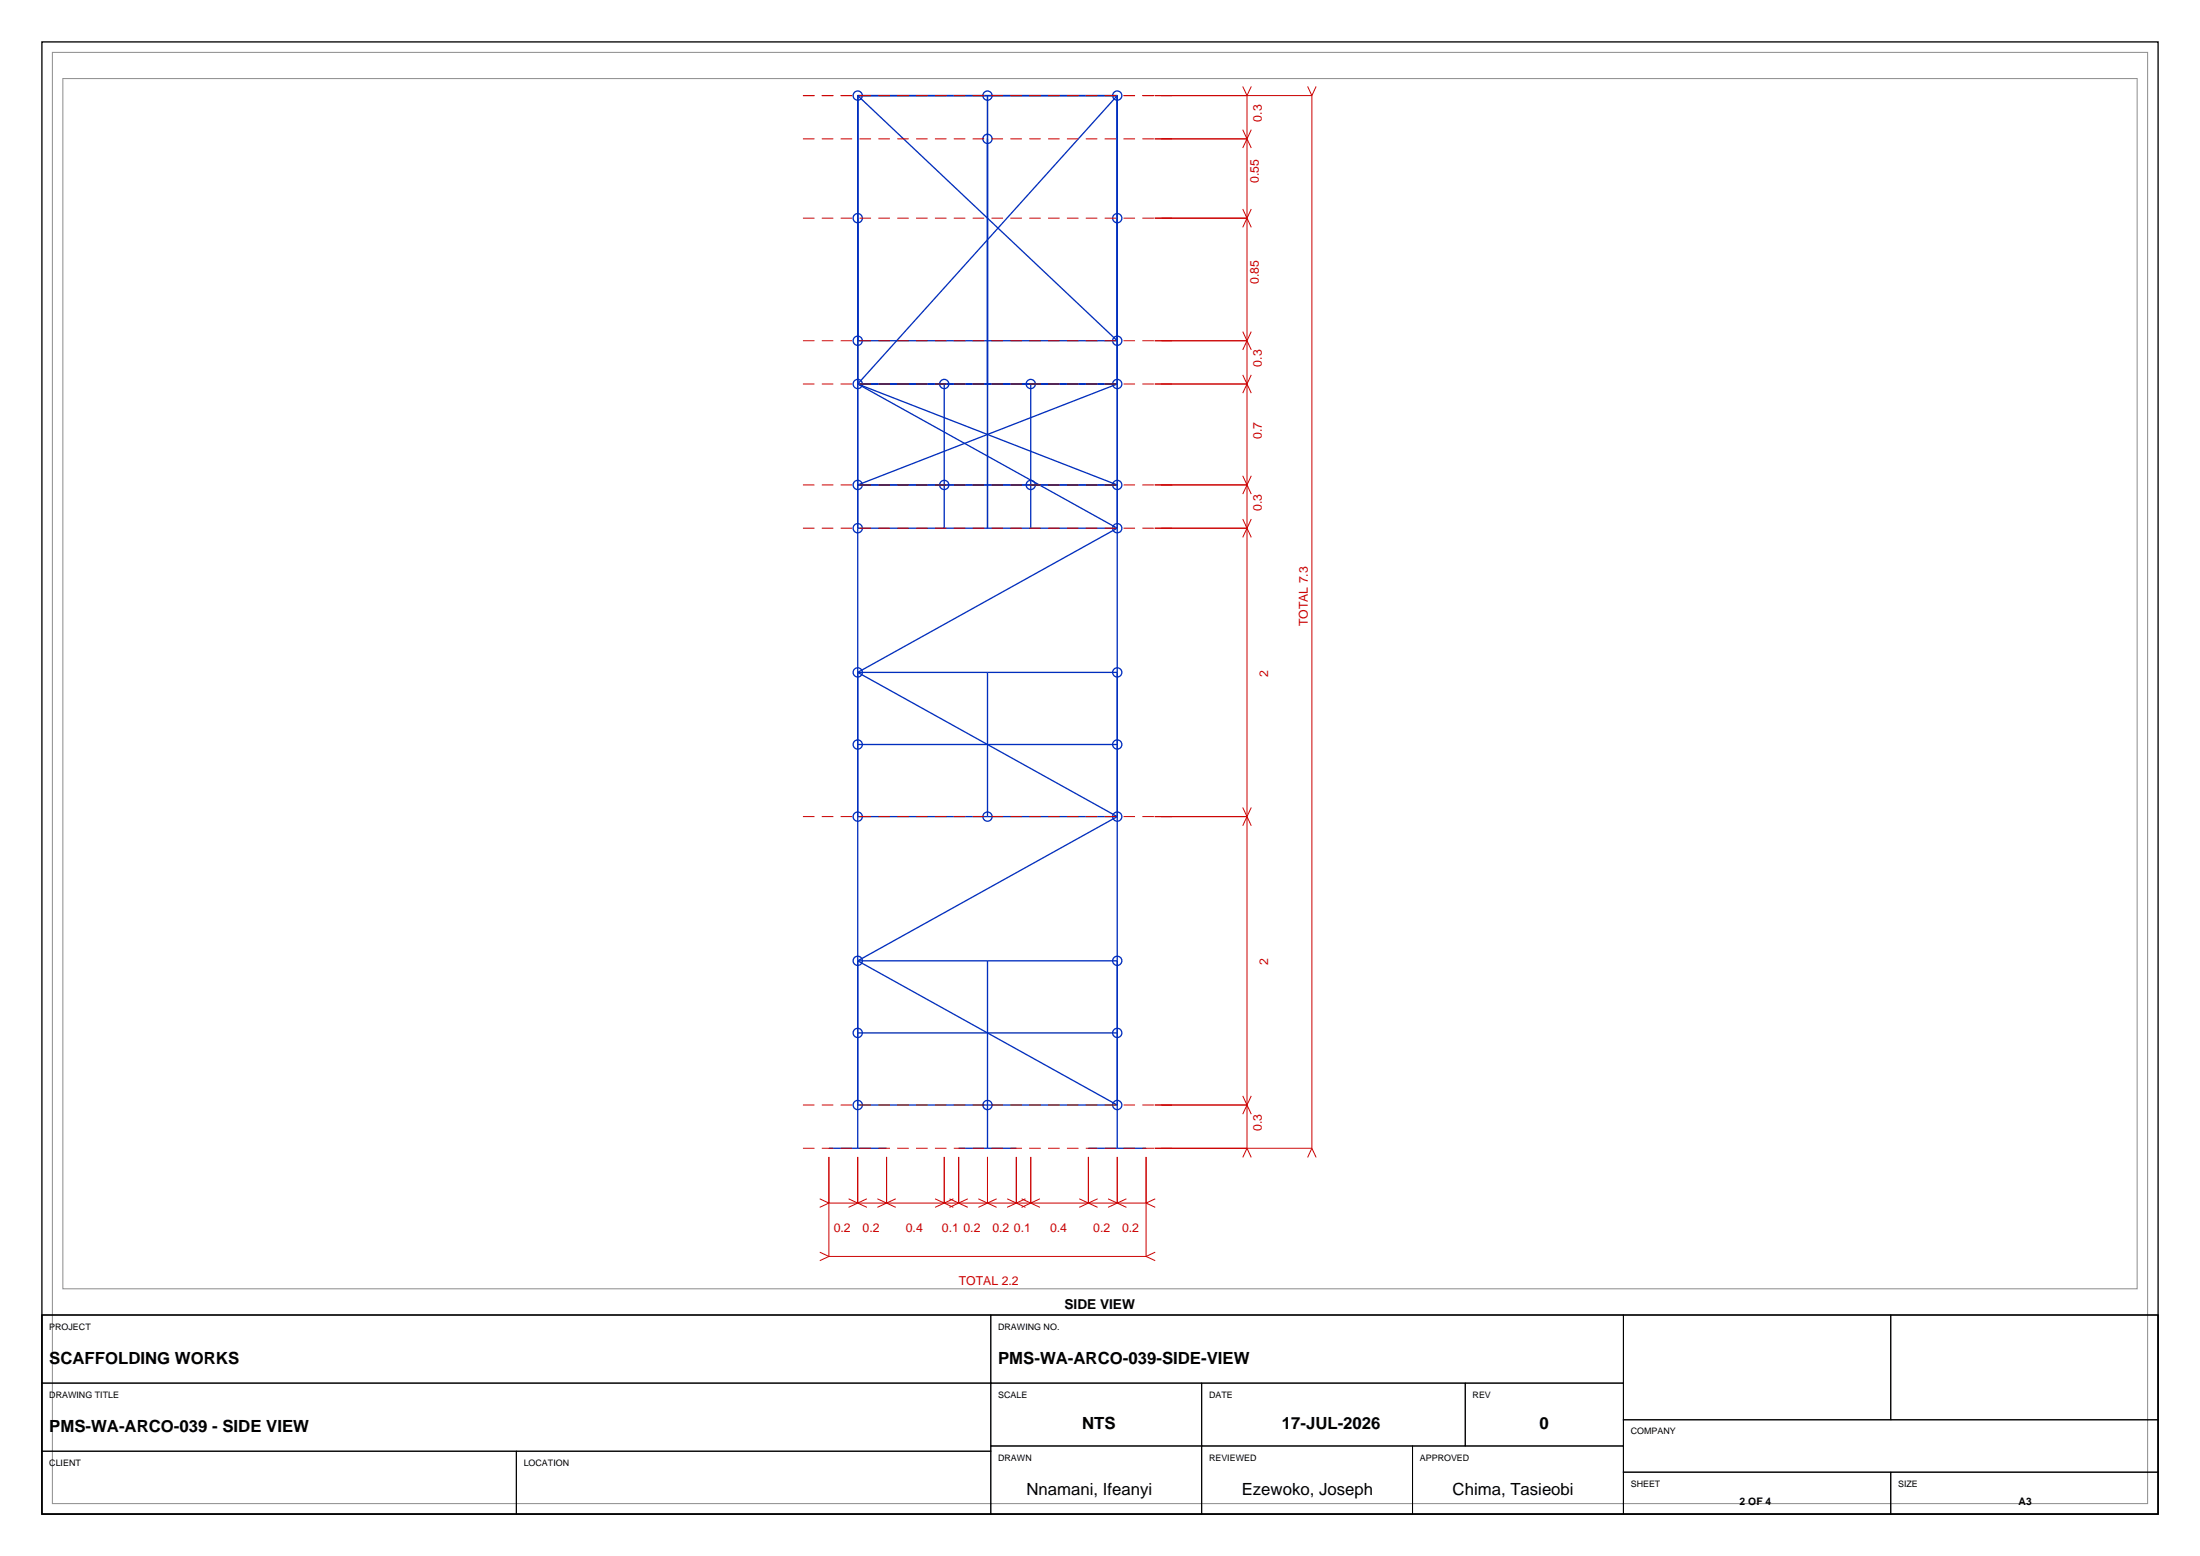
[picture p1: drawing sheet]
<svg xmlns="http://www.w3.org/2000/svg" width="420mm" height="297mm" viewBox="0 0 420 297" stroke-linecap="round" stroke-linejoin="round" font-family="sans-serif">
<path d="M8 8h404v281h-404zM8 251h404v38h-404z" fill="none" stroke="#000" stroke-width=".25"/>
<path d="M10 10h400v277h-400zM12 15h396v231h-396z" fill="none" stroke="#8c8c8c" stroke-width=".19"/>
<g fill="none" stroke="#002ebf" stroke-width=".25">
<path d="M163.7 18.2v201M163.7 18.2h49.6M163.7 18.2l49.6 46.8h-49.6M188.5 18.2v82.6M213.3 18.2v201M213.3 18.2l-49.6 55.1M163.7 73.3h49.6l-49.6 19.3h49.6zM163.7 73.3l49.6 27.5M180.3 73.3v27.5M196.8 73.3v27.5M163.7 100.8h49.6M213.3 100.8l-49.6 27.5"/>
<path d="M163.7 128.3h49.6M163.7 128.3l49.6 27.6M188.5 128.3v27.6M163.7 155.9h49.6M163.7 142.1h49.6M213.3 155.9l-49.6 27.5M163.7 183.4l49.6 27.5h-49.6M163.7 197.2h49.6M163.7 183.4h49.6M188.5 183.4v35.8M158.2 219.2h11.1M183 219.2h11"/>
<path d="M207.8 219.2h11"/>
<circle cx="163.7" cy="18.2" r=".88"/>
<circle cx="188.5" cy="18.2" r=".88"/>
<circle cx="213.3" cy="18.2" r=".88"/>
<circle cx="188.5" cy="26.5" r=".88"/>
<circle cx="163.7" cy="41.6" r=".88"/>
<circle cx="213.3" cy="41.6" r=".88"/>
<circle cx="163.7" cy="73.3" r=".88"/>
<circle cx="163.7" cy="65" r=".88"/>
<circle cx="180.3" cy="73.3" r=".88"/>
<circle cx="196.8" cy="73.3" r=".88"/>
<circle cx="213.3" cy="73.3" r=".88"/>
<circle cx="213.3" cy="65" r=".88"/>
<circle cx="163.7" cy="92.6" r=".88"/>
<circle cx="180.3" cy="92.6" r=".88"/>
<circle cx="196.8" cy="92.6" r=".88"/>
<circle cx="213.3" cy="92.6" r=".88"/>
<circle cx="163.7" cy="100.8" r=".88"/>
<circle cx="213.3" cy="100.8" r=".88"/>
<circle cx="163.7" cy="128.3" r=".88"/>
<circle cx="213.3" cy="128.3" r=".88"/>
<circle cx="163.7" cy="142.1" r=".88"/>
<circle cx="163.7" cy="155.9" r=".88"/>
<circle cx="188.5" cy="155.9" r=".88"/>
<circle cx="213.3" cy="142.1" r=".88"/>
<circle cx="213.3" cy="155.9" r=".88"/>
<circle cx="163.7" cy="197.2" r=".88"/>
<circle cx="163.7" cy="183.4" r=".88"/>
<circle cx="213.3" cy="197.2" r=".88"/>
<circle cx="213.3" cy="183.4" r=".88"/>
<circle cx="163.7" cy="210.9" r=".88"/>
<circle cx="188.5" cy="210.9" r=".88"/>
<circle cx="213.3" cy="210.9" r=".88"/>
</g>
<path d="M153.3 18.2h70.5M153.3 26.5h70.5M153.3 41.6h70.5M153.3 73.3h70.5M153.3 65h70.5M153.3 92.6h70.5M153.3 100.8h70.5M153.3 155.9h70.5M153.3 219.2h70.5M153.3 210.9h70.5" fill="none" stroke="#c00" stroke-width=".19" stroke-dasharray="2.2 1.4" stroke-linecap="butt"/>
<g fill="none" stroke="#c00" stroke-width=".19">
<path d="M220.4 18.2h30.1M237.3 16.5l.8 1.7M238.1 18.2v201M238.9 16.5l-.8 1.7M249.6 16.5l.9 1.7M250.5 18.2v201M251.3 16.5l-.8 1.7M220.4 26.5h17.7M237.3 39.9l1.6 3.5M237.3 24.8l1.6 3.4M238.9 39.9l-1.6 3.5M238.9 24.8l-1.6 3.4"/>
<path d="M220.4 41.6h17.7M220.4 73.3h17.7M220.4 65h17.7M237.3 71.5l1.6 3.5M237.3 63.3l1.6 3.5M238.9 71.5l-1.6 3.5M238.9 63.3l-1.6 3.5M220.4 92.6h17.7M237.3 99.1l1.6 3.5M237.3 90.8l1.6 3.5M238.9 99.1l-1.6 3.5M238.9 90.8l-1.6 3.5"/>
<path d="M220.4 100.8h17.7M220.4 155.9h17.7M237.3 154.1l1.6 3.5M238.9 154.1l-1.6 3.5M220.4 219.2h30.1M220.4 210.9h17.7M237.3 209.2l1.6 3.5M238.1 219.2l-.8 1.7M238.1 219.2l.8 1.7M238.9 209.2l-1.6 3.5M250.5 219.2l-.9 1.7M250.5 219.2l.8 1.7"/>
<path d="M156.5 228.8l1.7 .8M156.5 239l1.7 .8M158.2 220.8v19M158.2 229.6h60.6M158.2 229.6l-1.7 .9M158.2 239.8h60.6M158.2 239.8l-1.7 .8M162 228.8l3.5 1.7M163.7 220.8v8.8M165.5 228.8l-3.5 1.7M167.5 228.8l3.5 1.7M169.3 220.8v8.8"/>
<path d="M171 228.8l-3.5 1.7M178.5 228.8l3.5 1.7M180.3 220.8v8.8M181.3 228.8l3.5 1.7M182 228.8l-3.5 1.7M183 220.8v8.8M184.8 228.8l-3.5 1.7M186.8 228.8l3.5 1.7M188.5 220.8v8.8M190.3 228.8l-3.5 1.7M192.3 228.8l3.5 1.7M194 220.8v8.8"/>
<path d="M195 228.8l3.5 1.7M195.8 228.8l-3.5 1.7M196.8 220.8v8.8M198.5 228.8l-3.5 1.7M206 228.8l3.5 1.7M207.8 220.8v8.8M209.5 228.8l-3.5 1.7M211.5 228.8l3.5 1.7M213.3 220.8v8.8M215 228.8l-3.5 1.7M218.8 220.8v19M218.8 229.6l1.7 .9"/>
<path d="M218.8 239.8l1.7 .8M220.5 228.8l-1.7 .8M220.5 239l-1.7 .8"/>
</g>
<g fill="none" stroke="#000" stroke-width=".19">
<path d="M8 251h181.2v13h-181.2zM189.2 251h120.7v13h-120.7zM309.9 251h51.1v20h-51.1zM361 251h51v20h-51zM8 264h181.2v13h-181.2zM8 277h90.6v12h-90.6zM98.6 277h90.6v12h-90.6zM189.2 264h40.2v12h-40.2zM189.2 276h40.2v13h-40.2zM229.4 264h50.3v12h-50.3zM229.4 276h40.3v13h-40.3zM269.7 276h40.2v13h-40.2z"/>
<path d="M279.7 264h30.2v12h-30.2zM309.9 271h102.1v10h-102.1zM309.9 281h51.1v8h-51.1zM361 281h51v8h-51z"/>
</g>
<g font-size="3.2">
<text x="9.4" y="260.3">SCAFFOLDING WORKS</text>
<text x="190.6" y="260.3">PMS-WA-ARCO-039-SIDE-VIEW</text>
<text x="9.4" y="273.3">PMS-WA-ARCO-039 - SIDE VIEW</text>
<text x="206.6" y="272.8">NTS</text>
<text x="244.7" y="272.8">17-JUL-2026</text>
<text x="293.9" y="272.8">0</text>
<text x="196" y="285.4">Nnamani, Ifeanyi</text>
<text x="237.1" y="285.4">Ezewoko, Joseph</text>
<text x="277.3" y="285.4">Chima, Tasieobi</text>
</g>
<text font-size="2.6" x="203.2" y="249.8">SIDE VIEW</text>
<g font-size="2.3" fill="#c00">
<text x="240.9" y="23.2" transform="rotate(-90 240.9 23.2)">0.3</text>
<text x="240.3" y="34.9" transform="rotate(-90 240.3 34.9)">0.55</text>
<text x="240.3" y="54.2" transform="rotate(-90 240.3 54.2)">0.85</text>
<text x="240.9" y="70" transform="rotate(-90 240.9 70)">0.3</text>
<text x="240.9" y="83.7" transform="rotate(-90 240.9 83.7)">0.7</text>
<text x="240.9" y="97.5" transform="rotate(-90 240.9 97.5)">0.3</text>
<text x="249.7" y="119.5" transform="rotate(-90 249.7 119.5)">TOTAL 7.3</text>
<text x="242.1" y="129.2" transform="rotate(-90 242.1 129.2)">2</text>
<text x="242.1" y="184.2" transform="rotate(-90 242.1 184.2)">2</text>
<text x="240.9" y="215.9" transform="rotate(-90 240.9 215.9)">0.3</text>
<text x="159.2" y="235.1">0.2</text>
<text x="164.7" y="235.1">0.2</text>
<text x="172.9" y="235.1">0.4</text>
<text x="179.8" y="235.1">0.1</text>
<text x="183.9" y="235.1">0.2</text>
<text x="189.4" y="235.1">0.2</text>
<text x="193.6" y="235.1">0.1</text>
<text x="200.5" y="235.1">0.4</text>
<text x="208.7" y="235.1">0.2</text>
<text x="214.2" y="235.1">0.2</text>
<text x="183" y="245.3">TOTAL 2.2</text>
</g>
<g font-size="2">
<text x="332.1" y="287.2">2 OF 4</text>
<text x="385.4" y="287.2">A3</text>
</g>
<g font-size="1.7">
<text x="9.4" y="253.8">PROJECT</text>
<text x="190.6" y="253.8">DRAWING NO.</text>
<text x="9.4" y="266.8">DRAWING TITLE</text>
<text x="190.6" y="266.8">SCALE</text>
<text x="230.8" y="266.8">DATE</text>
<text x="281.1" y="266.8">REV</text>
<text x="311.3" y="273.8">COMPANY</text>
<text x="9.4" y="279.8">CLIENT</text>
<text x="100" y="279.8">LOCATION</text>
<text x="190.6" y="278.8">DRAWN</text>
<text x="230.8" y="278.8">REVIEWED</text>
<text x="271.1" y="278.8">APPROVED</text>
<text x="311.3" y="283.8">SHEET</text>
<text x="362.4" y="283.8">SIZE</text>
</g>
</svg>
